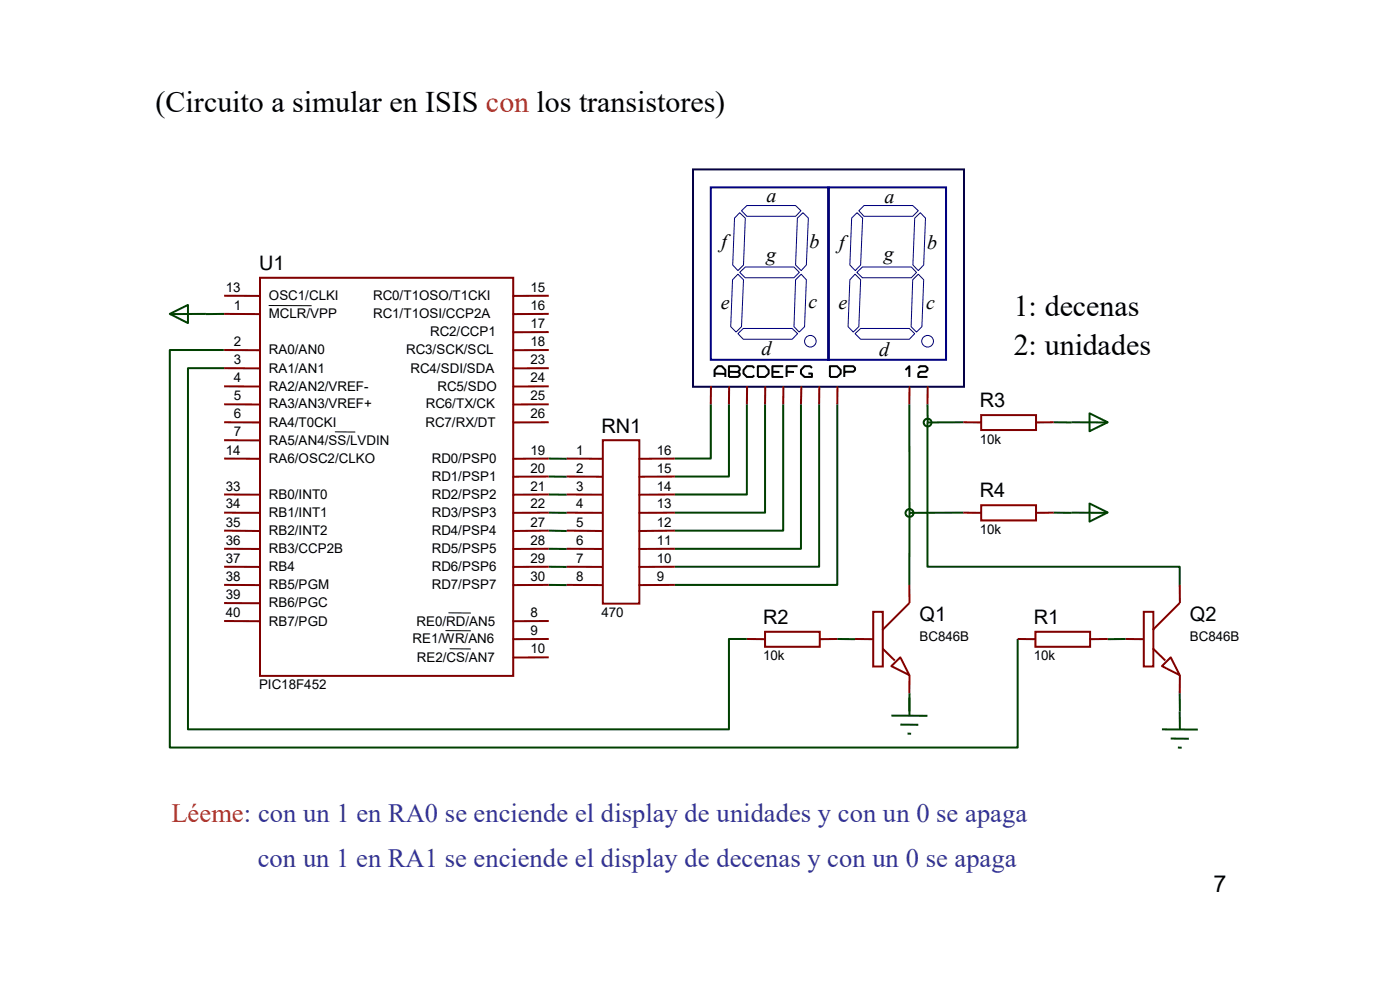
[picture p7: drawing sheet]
<svg xmlns="http://www.w3.org/2000/svg" width="297mm" height="210mm" viewBox="0 0 297 210" stroke-linecap="round" stroke-linejoin="round" font-family="sans-serif">
<g fill="none" stroke="#004000" stroke-width=".42">
<path d="M36 66.6l3.9-1.9v3.8zM47.5 74.3h-11.5v84.3h179.9v-23M47.5 78.1h-7.6v76.6h114.7v-19.1h3.9M47.5 66.6h-11.5M116.4 97.3h3.8M150.8 85.8v11.5h-7.6M154.6 85.8v15.3h-11.4M158.5 85.8v19.1h-15.3M162.3 85.8v23h-19.1M166.2 85.8v26.8h-23M169.9 85.8v30.6h-26.7M173.8 85.8v34.4h-30.6"/>
<path d="M177.6 85.8v38.3h-34.4M192.9 85.8v38.3M196.8 89.6v30.6h53.5v3.9M196.8 85.8v3.8M204.4 89.6h-7.6M223.5 89.6h3.9M227.4 89.6h7.6M231.1 87.7l3.9 1.9-3.9 1.9zM116.4 101.1h3.8M116.4 104.9h3.8M116.4 108.8h3.8M116.4 112.6h3.8"/>
<path d="M116.4 116.4l3.8 .1M204.4 108.8h-11.5M223.5 108.8h11.5M231.1 106.8l3.9 1.9-3.9 2zM116.4 120.2l3.8 .1M116.4 124.1h3.8M177.6 135.6h3.8M238.8 135.6h-3.8M189.1 151.8h7.7M191 153.7l3.8 .1M192.5 155.6l.8 .1M192.9 148l.1 3.8"/>
<path d="M193 147.1l-.1 3.8M246.5 154.7l7.6 .1M248.4 156.7h3.8M249.9 158.6h.8M250.3 147.1v3.8M250.3 150.9v3.8"/>
<circle cx="196.8" cy="89.6" r=".83"/>
<circle cx="192.9" cy="108.8" r=".84"/>
</g>
<g fill="none" stroke="#800000" stroke-width=".42">
<path d="M55.2 58.9h53.7v84.5h-53.7zM47.5 66.6h7.7M47.5 74.3h7.7M47.5 78.1h7.7M47.5 62.7l7.7 .1M116.4 62.7l-7.7 .1M116.4 70.4l-7.7 .1M116.4 74.3h-7.7M116.4 78.1h-7.7M116.4 66.6h-7.7M47.5 82h7.7M47.5 85.8h7.7"/>
<path d="M47.5 89.6h7.7M47.5 93.4h7.7M47.5 97.3h7.7M116.4 97.3h-7.7M116.4 82h-7.7M116.4 85.8h-7.7M116.4 89.6h-7.7M120.2 97.3h7.7M127.9 93.4h7.7v34.7h-7.7zM143.2 97.3h-7.7M150.8 82v3.8M154.7 82l-.1 3.8"/>
<path d="M158.5 82v3.8M162.3 82v3.8M166.2 82v3.8M170 82l-.1 3.8M173.8 82v3.8M177.7 82l-.1 3.8M193 82l-.1 3.8M196.8 82v3.8M204.4 89.6h3.8M208.2 88.1h11.6v3.1h-11.6zM223.5 89.6h-3.8M47.5 104.9h7.7"/>
<path d="M47.5 108.8h7.7M47.5 112.6h7.7M47.5 116.4l7.7 .1M116.4 101.1h-7.7M116.4 104.9h-7.7M116.4 108.8h-7.7M116.4 112.6h-7.7M116.4 116.4l-7.7 .1M120.2 101.1h7.7M120.2 104.9h7.7M120.2 108.8h7.7M120.2 112.6h7.7"/>
<path d="M120.2 116.4l7.7 .1M143.2 101.1h-7.7M143.2 104.9h-7.7M143.2 108.8h-7.7M143.2 112.6h-7.7M143.2 116.4l-7.7 .1M204.4 108.8h3.8M208.2 107.2h11.6v3.2h-11.6zM223.5 108.8h-3.8M47.5 120.2l7.7 .1M47.5 124.1h7.7M47.5 127.9l7.7 .1"/>
<path d="M47.5 131.7l7.7 .1M116.4 131.7l-7.7 .1M116.4 135.6h-7.7M116.4 139.4l-7.7 .1M116.4 120.2l-7.7 .1M116.4 124.1h-7.7M120.2 120.2l7.7 .1M120.2 124.1h7.7M143.2 120.2l-7.7 .1M143.2 124.1h-7.7M158.5 135.6h3.8M162.3 134h11.6v3.2h-11.6z"/>
<path d="M177.6 135.6h-3.8M181.4 135.6h3.9M185.3 129.8h2v11.6h-2zM187.2 137.5l2.6 2.6M192.9 127.9l-5.7 5.7M192.9 124.1l.1 3.8M215.9 135.6h3.8M219.7 134h11.6v3.2h-11.6zM235 135.6h-3.9M238.8 135.6h3.9M242.7 129.8h2v11.6h-2zM244.6 137.5l2.6 2.6"/>
<path d="M248.4 139.4l1.9 3.8-3.8-1.9zM250.3 127.9l-5.7 5.7M250.3 124.1v3.8M189.1 141.3l1.9-1.9 1.9 3.8zM193 143.2l-.1 3.9M250.3 143.2v3.9"/>
</g>
<path d="M57.1 64.8l8.9 .1M71.1 91.6l4.2 .1M94.6 133.8h5.2M95.2 130h4.6M95.5 137.6l4.3 .1" fill="none" stroke="#000" stroke-width=".21"/>
<path d="M147 35.9h57.5v46.1h-57.5z" fill="none" stroke="#04004a" stroke-width=".42"/>
<path d="M150.8 39.8h25.1v36.5h-25.1zM175.7 39.8h25v36.5h-25z" fill="none" stroke="#000080" stroke-width=".42"/>
<g fill="none" stroke="#00007d" stroke-width=".21">
<path d="M156.5 58.2l1.2 1.2-.4 9.9-1.1 1.1-1.2-1.1 .4-9.9zM156.9 57.8l1.2-1.2h10.3l1.2 1.2-1.2 1.1h-10.3zM156.9 45.1l1.2 1.2-.4 9.9-1.2 1.2-1.1-1.2 .4-9.9zM157.3 44.7l1.2-1.1h10.3l1.1 1.1-1.1 1.2h-10.3zM168.8 59.4l1.2-1.2 1.1 1.2-.4 9.9-1.2 1.1-1.1-1.1zM169.2 46.3l1.1-1.2 1.2 1.2-.4 9.9-1.1 1.2-1.2-1.2zM181.4 58.2l1.2 1.2-.4 9.9-1.2 1.1-1.1-1.1 .4-9.9zM181.8 57.8l1.2-1.2h10.3l1.1 1.2-1.1 1.1h-10.3zM181.8 45.1l1.2 1.2-.4 9.9-1.2 1.2-1.1-1.2 .4-9.9zM183.3 43.6h10.3l1.2 1.1-1.2 1.2h-10.3l-1.1-1.2zM194.1 46.3l1.1-1.2 1.1 1.2-.3 9.9-1.2 1.2-1.1-1.2zM194.8 58.2l1.2 1.2-.4 9.9-1.2 1.1-1.1-1.1 .3-9.9z"/>
<path d="M156.5 70.8l1.2-1.1h10.4l1.1 1.1-1.1 1.2h-10.4zM181.4 70.8l1.2-1.1h10.3l1.2 1.1-1.2 1.2h-10.3z"/>
<circle cx="171.9" cy="72.4" r="1.23"/>
<circle cx="196.8" cy="72.4" r="1.24"/>
</g>
<g fill="none" stroke="#000" stroke-width=".42">
<path d="M151.6 80v-1.5l.7-.8h.8l.8 .8v1.5M151.6 79.2l2.3 .1M154.6 78.9h1.9M154.6 77.7h1.9l.4 .4v.4l-.4 .4 .4 .3v.4l-.4 .4h-1.9zM160 78.1l-.4-.4h-1.1l-.8 .8v.7l.8 .8h1.1l.4-.4M160.8 77.7h1.5l.8 .8v.7l-.8 .8h-1.5zM163.9 78.9h1.5M166.2 77.7h-2.3v2.3h2.3M166.9 78.9h1.5M169.2 77.7h-2.3v2.3M172.3 78.1l-.4-.4h-1.2l-.8 .8v.7l.8 .8h1.6v-.8h-.8M176.1 77.7h1.5l.8 .8v.7l-.8 .8h-1.5z"/>
<path d="M179.1 78.9h1.9l.4-.4v-.4l-.4-.4h-1.9v2.3M192.1 78.5l.8-.8v2.3M194.8 78.1l.4-.4h1.1l.5 .4v.4l-.5 .4h-1.1l-.4 .3v.8h2"/>
</g>
<g font-size="6.3">
<text x="33" y="23.7">(Circuito a simular en ISIS con los transistores)</text>
<text x="215.1" y="67">1: decenas</text>
<text x="215.1" y="75.4">2: unidades</text>
</g>
<text font-size="5.6" fill="#f30" x="36.4" y="174.4">Léeme: con un 1 en RA0 se enciende el display de unidades y con un 0 se apaga</text>
<text font-size="5.6" fill="#339" x="54.7" y="183.9">con un 1 en RA1 se enciende el display de decenas y con un 0 se apaga</text>
<text font-size="5" x="257.4" y="189.3">7</text>
<g font-size="4.2">
<text x="162.6" y="42.8">a</text>
<text x="187.6" y="43">a</text>
<text x="153.1" y="52.7">f</text>
<text x="171.7" y="52.6">b</text>
<text x="178.1" y="52.8">f</text>
<text x="196.7" y="52.8">b</text>
<text x="54.9" y="57.3">U1</text>
<text x="162.5" y="55.4">g</text>
<text x="187.5" y="55.1">g</text>
<text x="152.9" y="65.4">e</text>
<text x="171.5" y="65.4">c</text>
<text x="177.9" y="65.6">e</text>
<text x="196.5" y="65.6">c</text>
<text x="161.5" y="75.4">d</text>
<text x="186.5" y="75.6">d</text>
<text x="207.9" y="86.4">R3</text>
<text x="127.6" y="91.8">RN1</text>
<text x="207.9" y="105.5">R4</text>
<text x="195.1" y="131.7">Q1</text>
<text x="252.4" y="131.7">Q2</text>
<text x="161.9" y="132.3">R2</text>
<text x="219.3" y="132.3">R1</text>
</g>
<g font-size="2.8">
<text x="47.9" y="61.9">13</text>
<text x="49.6" y="65.7">1</text>
<text x="57.1" y="63.7">OSC1/CLKI</text>
<text x="79.2" y="63.7">RC0/T1OSO/T1CKI</text>
<text x="112.6" y="61.9">15</text>
<text x="112.6" y="65.7">16</text>
<text x="57.1" y="67.5">MCLR/VPP</text>
<text x="79.2" y="67.5">RC1/T1OSI/CCP2A</text>
<text x="91.2" y="71.4">RC2/CCP1</text>
<text x="112.6" y="69.6">17</text>
<text x="49.6" y="73.4">2</text>
<text x="49.6" y="77.2">3</text>
<text x="57.1" y="75.1">RA0/AN0</text>
<text x="86.1" y="75.1">RC3/SCK/SCL</text>
<text x="112.6" y="73.4">18</text>
<text x="112.6" y="77.2">23</text>
<text x="49.6" y="81">4</text>
<text x="57.1" y="79">RA1/AN1</text>
<text x="57.1" y="82.8">RA2/AN2/VREF-</text>
<text x="87.1" y="79">RC4/SDI/SDA</text>
<text x="92.8" y="82.8">RC5/SDO</text>
<text x="112.6" y="81">24</text>
<text x="49.6" y="84.9">5</text>
<text x="49.6" y="88.7">6</text>
<text x="57.1" y="86.7">RA3/AN3/VREF+</text>
<text x="90.3" y="86.7">RC6/TX/CK</text>
<text x="112.6" y="84.9">25</text>
<text x="112.6" y="88.7">26</text>
<text x="49.6" y="92.5">7</text>
<text x="57.1" y="90.6">RA4/T0CKI</text>
<text x="57.1" y="94.4">RA5/AN4/SS/LVDIN</text>
<text x="90.3" y="90.6">RC7/RX/DT</text>
<text x="207.9" y="94.2">10k</text>
<text x="47.9" y="96.4">14</text>
<text x="57.1" y="98.2">RA6/OSC2/CLKO</text>
<text x="91.6" y="98.2">RD0/PSP0</text>
<text x="112.6" y="96.4">19</text>
<text x="112.6" y="100.2">20</text>
<text x="122.3" y="96.4">1</text>
<text x="122.3" y="100.2">2</text>
<text x="139.4" y="96.4">16</text>
<text x="139.4" y="100.2">15</text>
<text x="47.9" y="104.1">33</text>
<text x="47.9" y="107.9">34</text>
<text x="57.1" y="105.8">RB0/INT0</text>
<text x="91.6" y="102">RD1/PSP1</text>
<text x="91.6" y="105.8">RD2/PSP2</text>
<text x="112.6" y="104.1">21</text>
<text x="112.6" y="107.9">22</text>
<text x="122.3" y="104.1">3</text>
<text x="122.3" y="107.9">4</text>
<text x="139.4" y="104.1">14</text>
<text x="139.4" y="107.9">13</text>
<text x="47.9" y="111.7">35</text>
<text x="57.1" y="109.7">RB1/INT1</text>
<text x="57.1" y="113.5">RB2/INT2</text>
<text x="91.6" y="109.7">RD3/PSP3</text>
<text x="91.6" y="113.5">RD4/PSP4</text>
<text x="112.6" y="111.7">27</text>
<text x="122.3" y="111.7">5</text>
<text x="139.4" y="111.7">12</text>
<text x="207.9" y="113.2">10k</text>
<text x="47.9" y="115.6">36</text>
<text x="47.9" y="119.4">37</text>
<text x="57.1" y="117.3">RB3/CCP2B</text>
<text x="91.6" y="117.3">RD5/PSP5</text>
<text x="112.6" y="115.6">28</text>
<text x="112.6" y="119.4">29</text>
<text x="122.3" y="115.6">6</text>
<text x="122.3" y="119.4">7</text>
<text x="139.4" y="115.6">11</text>
<text x="139.4" y="119.4">10</text>
<text x="47.9" y="123.2">38</text>
<text x="57.1" y="121.2">RB4</text>
<text x="57.1" y="125">RB5/PGM</text>
<text x="91.6" y="121.2">RD6/PSP6</text>
<text x="91.6" y="125">RD7/PSP7</text>
<text x="112.6" y="123.2">30</text>
<text x="122.3" y="123.2">8</text>
<text x="139.4" y="123.2">9</text>
<text x="47.9" y="127.1">39</text>
<text x="47.9" y="130.9">40</text>
<text x="57.1" y="128.8">RB6/PGC</text>
<text x="112.6" y="130.9">8</text>
<text x="127.6" y="130.9">470</text>
<text x="57.1" y="132.7">RB7/PGD</text>
<text x="87.5" y="136.5">RE1/WR/AN6</text>
<text x="88.3" y="132.7">RE0/RD/AN5</text>
<text x="112.6" y="134.7">9</text>
<text x="195.1" y="136">BC846B</text>
<text x="252.4" y="136">BC846B</text>
<text x="88.4" y="140.3">RE2/CS/AN7</text>
<text x="112.6" y="138.6">10</text>
<text x="161.9" y="140.1">10k</text>
<text x="219.3" y="140.1">10k</text>
<text x="54.9" y="146.2">PIC18F452</text>
</g>
</svg>
